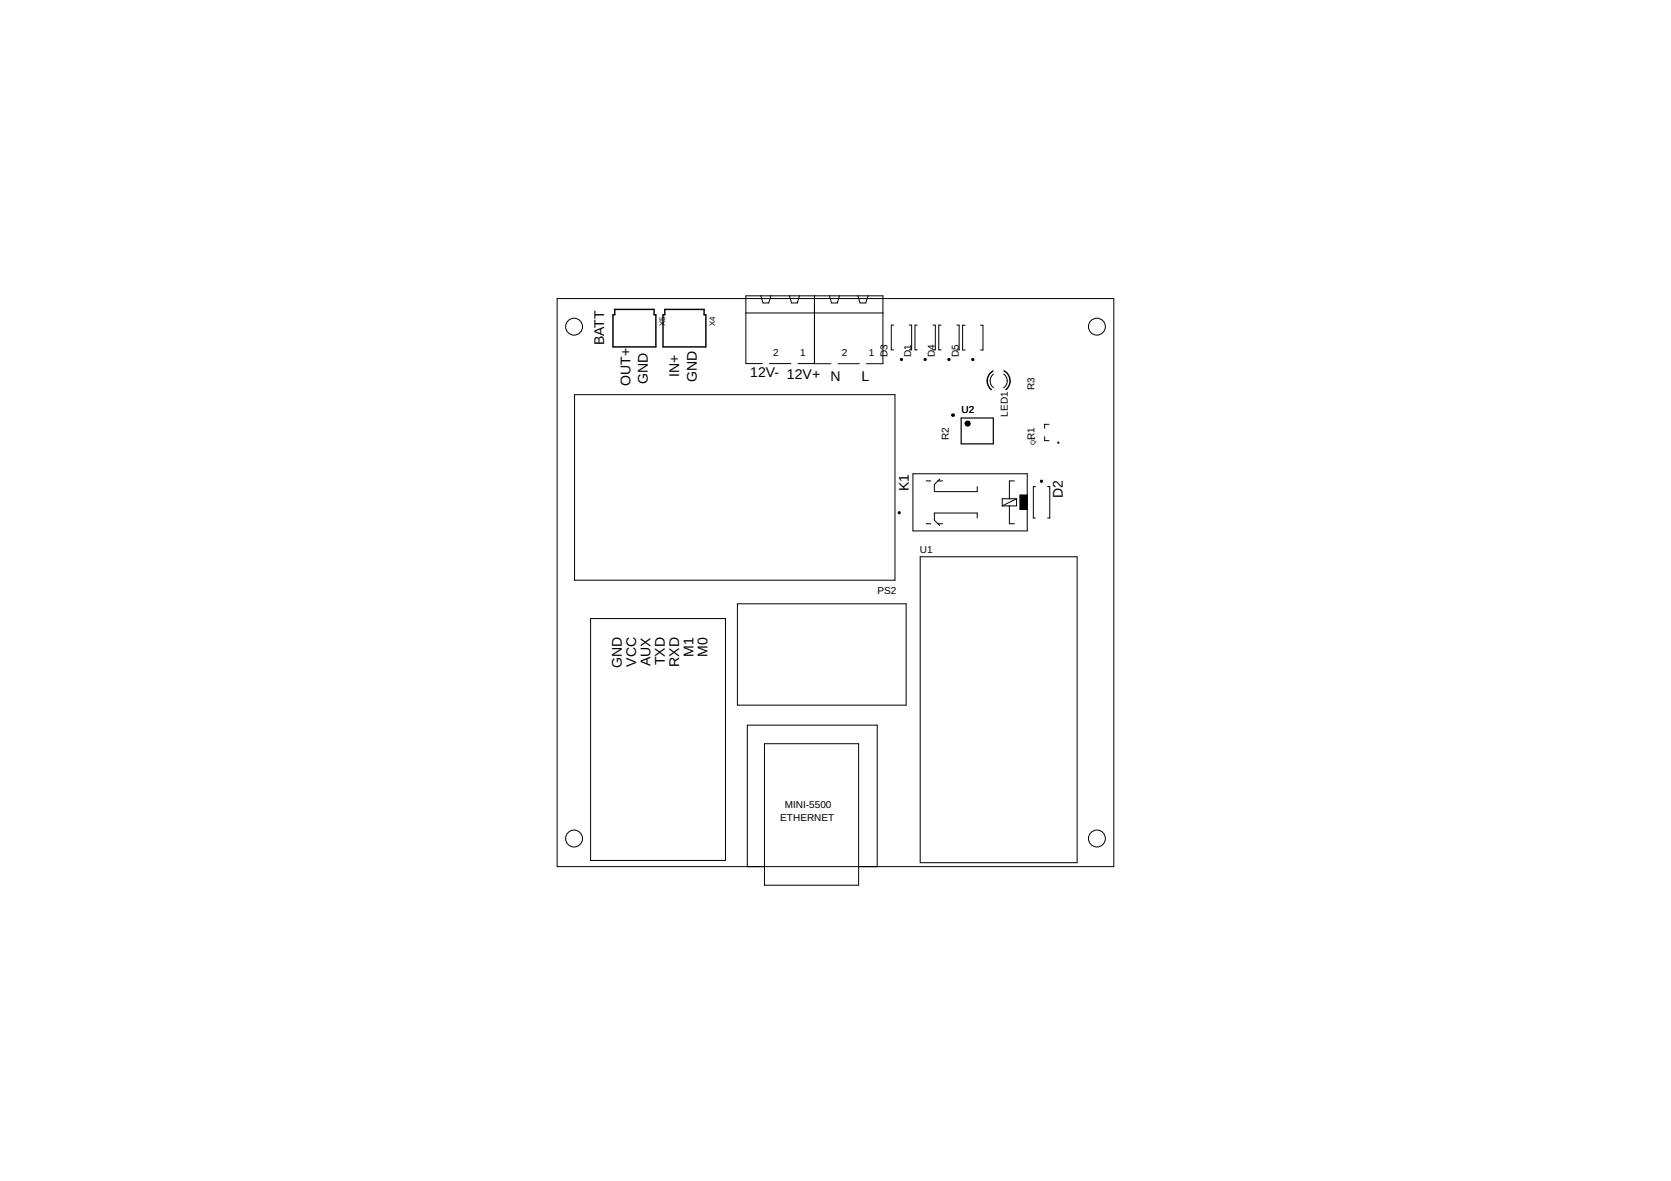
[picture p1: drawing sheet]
<svg xmlns="http://www.w3.org/2000/svg" width="297mm" height="210mm" viewBox="0 0 297 210" stroke-linecap="round" stroke-linejoin="round" font-family="sans-serif">
<g fill="#000" stroke="#000" stroke-width=".18">
<path d="M160.1 63.8h.3v.2h-.3z" fill-rule="evenodd"/>
<path d="M164.3 63.8h.3v.2h-.3z" fill-rule="evenodd"/>
<path d="M168.6 63.8h.2v.2h-.2z" fill-rule="evenodd"/>
<path d="M169.2 73.6h.3l.2 .3-.3 .1-.2-.2h.3h-.3z" fill-rule="evenodd"/>
<path d="M171.7 74.9a.46 .46 0 0 1 .7 .2 .46 .46 0 0 1-.3 .6 .46 .46 0 0 1-.5-.4h.1a.26 .26 0 0 1 .4-.3 .26 .26 0 0 1 .1 .4 .26 .26 0 0 1-.4 0l-.2-.1z" fill-rule="evenodd"/>
<path d="M159.7 91h.3v.3h-.3z" fill-rule="evenodd"/>
<circle cx="172.9" cy="63.9" r=".21"/>
<circle cx="188.1" cy="78.7" r=".11"/>
<circle cx="185.1" cy="85.5" r=".2"/>
</g>
<g fill="none" stroke="#000" stroke-width=".18">
<path d="M99 53.1h99v100.9h-99zM132.6 55.6h24.4M135.3 52.6l.3 1.2h1.1l.3-1.2M140.3 52.6l.4 1.2h1l.4-1.2M144.8 52.6v12h2.9M147.4 52.6l.4 1.2h1l.4-1.2M152.5 52.6l.4 1.2h1l.4-1.2M158.9 57.8h-.5v4.4h.5M161.6 57.8h.5v4.4h-.5M163.1 57.8h-.5v4.4h.5M165.8 57.8h.5v4.4h-.5M167.3 57.8h-.4v4.4h.4"/>
<path d="M170.1 57.8h.4v4.4h-.4M171.6 57.8h-.5v4.4h.5M174.3 57.8h.4v4.4h-.4M102.1 70.1h57v33h-57zM135.5 64.6h-2.9v-12h24.4v12h-3M136.8 64.6h3.8M141.9 64.6h2.9M149 64.6h3.8M176.6 66.5a1.52 1.52 0 0 0 0 2.4M178.4 66.5a1.52 1.52 0 0 1 0 2.4M185.7 77.6v.7h.8M186.5 75.4h-.8v.7"/>
<path d="M162.3 84.2h20.3v10.2h-20.3zM163.6 99h27.9v54.3h-27.9zM164.6 93.1h.9M164.6 85.5h.9M166.7 93.1h.9M166.7 85.5h.9M166.7 85.5l-.6 .6v1.3h7.6v-.9M167 85.1l-.3 .4M173.7 92.1v-.9h-7.6v1.3l.9 .9M179.4 89.9v3.2h.9M180.3 85.5h-.9v3.1M180.7 88.6v1.3h-2.5"/>
<path d="M180.7 88.6h-2.5v1.3M180.7 88.6l-2.5 1.3M182.6 88h-1.3v2.6h1.3M184 86.5h-.3v5.6h.3M186.2 86.5h.4v5.6h-.4M105 109.9h24v43h-24zM131.1 107.3h30v18h-30zM135.9 132.2h16.7v25.1h-16.7zM132.8 154v-25.1h23.1v25.1"/>
<circle cx="102" cy="58.1" r="1.5"/>
<circle cx="195" cy="58.1" r="1.5"/>
<circle cx="102" cy="149" r="1.5"/>
<circle cx="195" cy="149" r="1.5"/>
</g>
<path d="M171.7 75h.6v.6h-.6zM181.3 88h1.3v2.6h-1.3z" fill="#000" stroke="#000" stroke-width=".18"/>
<path d="M109.3 55h7v.9h.3v5.8h-7.6v-5.8h.3zM118.2 55h7v.9h.3v5.8h-7.6v-5.8h.3zM176.5 65.9a2.03 2.03 0 0 0-.3 3.4M178.5 65.9a2.02 2.02 0 0 1 .3 3.4" fill="none" stroke="#000" stroke-width=".25"/>
<path d="M170.9 74.3h5.7v4.6h-5.7z" fill="none" stroke="#000" stroke-width=".21"/>
<g font-size="2.5">
<text x="107.4" y="61.4" transform="rotate(-90 107.4 61.4)">BATT</text>
<text x="112.1" y="68.6" transform="rotate(-90 112.1 68.6)">OUT+</text>
<text x="115.2" y="68.3" transform="rotate(-90 115.2 68.3)">GND</text>
<text x="120.7" y="67.1" transform="rotate(-90 120.7 67.1)">IN+</text>
<text x="123.9" y="67.9" transform="rotate(-90 123.9 67.9)">GND</text>
<text x="133.4" y="67.1">12V- 12V+</text>
<text x="147.6" y="67.8">N</text>
<text x="153.1" y="67.7">L</text>
<text x="161.5" y="87.3" transform="rotate(-90 161.5 87.3)">K1</text>
<text x="188.9" y="88.5" transform="rotate(-90 188.9 88.5)">D2</text>
<text x="110.6" y="118.8" transform="rotate(-90 110.6 118.8)">GND</text>
<text x="113.1" y="118.5" transform="rotate(-90 113.1 118.5)">VCC</text>
<text x="115.7" y="118.4" transform="rotate(-90 115.7 118.4)">AUX</text>
<text x="118.2" y="118.3" transform="rotate(-90 118.2 118.3)">TXD</text>
<text x="120.8" y="118.5" transform="rotate(-90 120.8 118.5)">RXD</text>
<text x="123.3" y="116.7" transform="rotate(-90 123.3 116.7)">M1</text>
<text x="125.8" y="116.7" transform="rotate(-90 125.8 116.7)">M0</text>
</g>
<g font-size="1.8">
<text x="137.4" y="63.2">2</text>
<text x="142.3" y="63.2">1</text>
<text x="149.6" y="63.3">2</text>
<text x="154.4" y="63.3">1</text>
<text x="157.7" y="63.5" transform="rotate(-90 157.7 63.5)">D3</text>
<text x="162" y="63.5" transform="rotate(-90 162 63.5)">D1</text>
<text x="166.2" y="63.5" transform="rotate(-90 166.2 63.5)">D4</text>
<text x="170.4" y="63.5" transform="rotate(-90 170.4 63.5)">D5</text>
<text x="183.9" y="69.3" transform="rotate(-90 183.9 69.3)">R3</text>
<text x="170.9" y="73.5">U2</text>
<text x="179.2" y="74.1" transform="rotate(-90 179.2 74.1)">LED1</text>
<text x="168.6" y="78.2" transform="rotate(-90 168.6 78.2)">R2</text>
<text x="183.9" y="78.2" transform="rotate(-90 183.9 78.2)">R1</text>
<text x="163.5" y="98.3">U1</text>
<text x="156" y="105.7">PS2</text>
<text x="139.5" y="143.6">MINI-5500</text>
<text x="138.7" y="145.9">ETHERNET</text>
</g>
<g font-size="1.4">
<text x="118.2" y="58" transform="rotate(-90 118.2 58)">X5</text>
<text x="127.1" y="58" transform="rotate(-90 127.1 58)">X4</text>
</g>
<text font-size="1.1" x="184" y="79.1" transform="rotate(-90 184 79.1)">Q1</text>
</svg>
